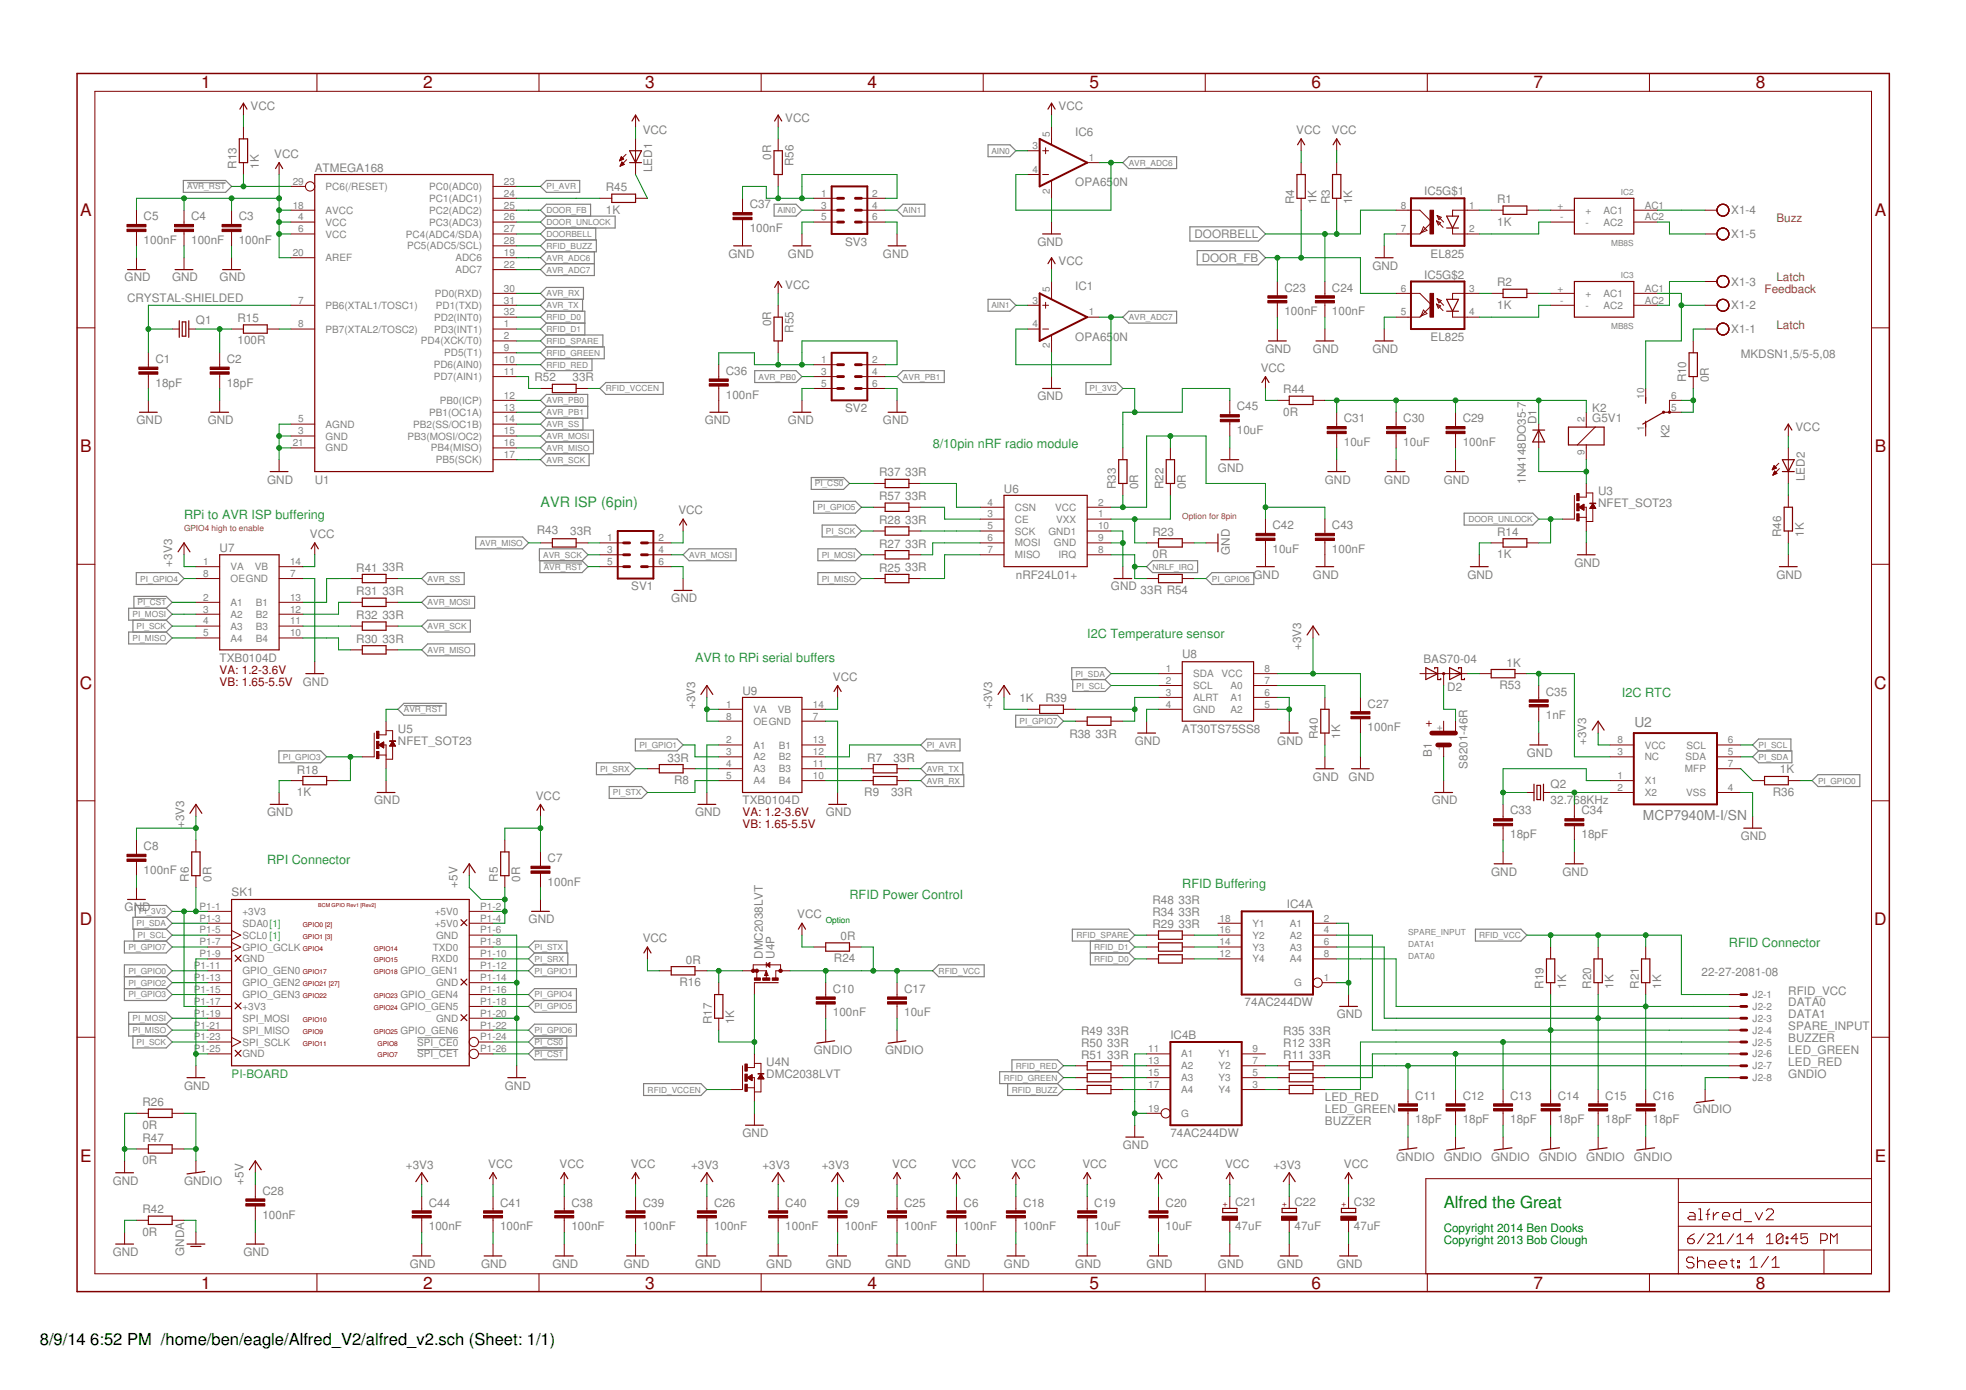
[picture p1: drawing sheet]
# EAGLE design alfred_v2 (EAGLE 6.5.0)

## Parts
B1  S8201-46R  [S8201-46R]
C1  18pF  C-EUC0603K  [C0603K]
C2  18pF  C-EUC0603K  [C0603K]
C3  100nF  C-EUC0603K  [C0603K]
C4  100nF  C-EUC0603K  [C0603K]
C5  100nF  C-EUC0603K  [C0603K]
C6  100nF  C-EUC0603K  [C0603K]
C7  100nF  C-EUC0603K  [C0603K]
C8  100nF  C-EUC0603K  [C0603K]
C9  100nF  C-EUC0603K  [C0603K]
C10  100nF  C-EUC0603K  [C0603K]
C11  18pF  C-EUC0603K  [C0603K]
C12  18pF  C-EUC0603K  [C0603K]
C13  18pF  C-EUC0603K  [C0603K]
C14  18pF  C-EUC0603K  [C0603K]
C15  18pF  C-EUC0603K  [C0603K]
C16  18pF  C-EUC0603K  [C0603K]
C17  10uF  C-EUC0805K  [C0805K]
C18  100nF  C-EUC0603K  [C0603K]
C19  10uF  C-EUC0805K  [C0805K]
C20  10uF  C-EUC0805K  [C0805K]
C21  47uF  CPOL-EUE2.5-7  [E2,5-7]
C22  47uF  CPOL-EUE2.5-7  [E2,5-7]
C23  100nF  C-EUC0603K  [C0603K]
C24  100nF  C-EUC0603K  [C0603K]
C25  100nF  C-EUC0603K  [C0603K]
C26  100nF  C-EUC0603K  [C0603K]
C27  100nF  C-EUC0603K  [C0603K]
C28  100nF  C-EUC0603K  [C0603K]
C29  100nF  C-EUC0603K  [C0603K]
C30  10uF  C-EUC0805K  [C0805K]
C31  10uF  C-EUC0805K  [C0805K]
C32  47uF  CPOL-EUE2.5-7  [E2,5-7]
C33  18pF  C-EUC0603K  [C0603K]
C34  18pF  C-EUC0603K  [C0603K]
C35  1nF  C-EUC0603K  [C0603K]
C36  100nF  C-EUC0603K  [C0603K]
C37  100nF  C-EUC0603K  [C0603K]
C38  100nF  C-EUC0603K  [C0603K]
C39  100nF  C-EUC0603K  [C0603K]
C40  100nF  C-EUC0603K  [C0603K]
C41  100nF  C-EUC0603K  [C0603K]
C42  10uF  C-EUC0805K  [C0805K]
C43  100nF  C-EUC0603K  [C0603K]
C44  100nF  C-EUC0603K  [C0603K]
C45  10uF  C-EUC0805K  [C0805K]
D1  1N4148DO35-7  [DO35-7]
D2  BAS70-04  [SOT23]
IC1  OPA650N  [SOT23-5]
IC2  MB8S  [MB8S]
IC3  MB8S  [MB8S]
IC4  74AC244DW  [SO20W]
IC5  EL825  [DIL08]
IC6  OPA650N  [SOT23-5]
J2  22-27-2081-08  [6410-08]
K2  G5V1  [G5V1]
LED1  LEDSML0805  [SML0805]
LED2  LEDSML0805  [SML0805]
Q1  CRYSTAL-SHIELDED  [SMX4]
Q2  32.768KHz  CRYSTALTC26H  [TC26H]
R1  1K  R-EU_R0603  [R0603]
R2  1K  R-EU_R0603  [R0603]
R3  1K  R-EU_R0603  [R0603]
R4  1K  R-EU_R0603  [R0603]
R5  0R  R-EU_R0603  [R0603]
R6  0R  R-EU_R0603  [R0603]
R7  33R  R-EU_R0603  [R0603]
R8  33R  R-EU_R0603  [R0603]
R9  33R  R-EU_R0603  [R0603]
R10  0R  R-EU_R0603  [R0603]
R11  33R  R-EU_R0603  [R0603]
R12  33R  R-EU_0204/5  [0204/5]
R13  1K  R-EU_R0603  [R0603]
R14  1K  R-EU_R0603  [R0603]
R15  100R  R-EU_R0603  [R0603]
R16  0R  R-EU_R0603  [R0603]
R17  1K  R-EU_R0603  [R0603]
R18  1K  R-EU_R0603  [R0603]
R19  1K  R-EU_0204/5  [0204/5]
R20  1K  R-EU_0204/5  [0204/5]
R21  1K  R-EU_0204/5  [0204/5]
R22  0R  R-EU_R0603  [R0603]
R23  0R  R-EU_R0603  [R0603]
R24  0R  R-EU_R0603  [R0603]
R25  33R  R-EU_R0603  [R0603]
R26  0R  R-EU_R0603  [R0603]
R27  33R  R-EU_R0603  [R0603]
R28  33R  R-EU_R0603  [R0603]
R29  33R  R-EU_0207/12  [0207/12]
R30  33R  R-EU_R0603  [R0603]
R31  33R  R-EU_R0603  [R0603]
R32  33R  R-EU_R0603  [R0603]
R33  0R  R-EU_R0603  [R0603]
R34  33R  R-EU_0207/12  [0207/12]
R35  33R  R-EU_0204/5  [0204/5]
R36  1K  R-EU_R0603  [R0603]
R37  33R  R-EU_R0603  [R0603]
R38  33R  R-EU_R0603  [R0603]
R39  1K  R-EU_R0603  [R0603]
R40  1K  R-EU_R0603  [R0603]
R41  33R  R-EU_R0603  [R0603]
R42  0R  R-EU_R0603  [R0603]
R43  33R  R-EU_R0603  [R0603]
R44  0R  R-EU_R0603  [R0603]
R45  1K  R-EU_R0603  [R0603]
R46  1K  R-EU_R0603  [R0603]
R47  0R  R-EU_R0603  [R0603]
R48  33R  R-EU_0207/12  [0207/12]
R49  33R  R-EU_0207/12  [0207/12]
R50  33R  R-EU_0207/12  [0207/12]
R51  33R  R-EU_0207/12  [0207/12]
R52  33R  R-EU_0207/12  [0207/12]
R53  1K  R-EU_R0603  [R0603]
R54  33R  R-EU_R0603  [R0603]
R55  0R  R-EU_R0603  [R0603]
R56  0R  R-EU_R0603  [R0603]
R57  33R  R-EU_R0603  [R0603]
SK1  PI-BOARD  [RASPBERRY-PI]
SV1  MA03-2  [MA03-2]
SV2  MA03-2  [MA03-2]
SV3  MA03-2  [MA03-2]
U1  ATMEGA168  [TQFP32-08]
U2  MCP7940M-I/SN  [SOIC127P600X175-8N]
U3  NFET_SOT23  [SOT23]
U4  DMC2038LVT  [TSOT26]
U5  NFET_SOT23  [SOT23]
U6  NRF24L01+CHINESE-10PIN  [CHINESE-10PIN]
U7  TXB0104D  [SO-14]
U8  AT30TS75SS8  [SOIC8]
U9  TXB0104D  [SO-14]
X1  MKDSN1,5/5-5,08  [MKDSN1,5/5-5,08]

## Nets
!AVR_RST: R13.1 SV1.5 U1.29(PC6(/RESET)) U5.3(D)
!NRLF_CE: R57.2 U6.3(CE)
!NRLF_CS: R37.2 U6.4(CSN)
!PI_CS0: R37.1 SK1.P1-24(!SPI_CE0)
!PI_CS1: SK1.P1-26(!SPI_CE1) U7.2(A1)
+3V3: C8.1 C9.1 C22.+ C26.1 C27.1 C40.1 C44.1 R6.2 R39.1 U2.8(VCC) U7.1(VA) U8.8(VCC) U9.1(VA) U9.8(OE)
+5V: C28.1 R5.1 SK1.P1-2(+5V0) SK1.P1-4(+5V0)
AIN0: IC6.3(+IN) SV3.3
AIN1: IC1.3(+IN) SV3.4
AVR_ADC6: IC6.1(OUT) IC6.4(-IN) U1.19(ADC6)
AVR_ADC7: IC1.1(OUT) IC1.4(-IN) U1.22(ADC7)
AVR_MISO: R30.2 R43.1 U1.16(PB4(MISO))
AVR_MOSI: R31.2 SV1.4 U1.15(PB3(MOSI/OC2))
AVR_PB0: SV2.3 U1.12(PB0(ICP))
AVR_PB1: SV2.4 U1.13(PB1(OC1A))
AVR_RX: R9.2 U1.30(PD0(RXD))
AVR_SCK: R32.2 SV1.3 U1.17(PB5(SCK))
AVR_SS: R41.2 U1.14(PB2(SS/OC1B))
AVR_TX: R7.2 U1.31(PD1(TXD))
BUZZER: C13.1 J2.5 R11.2
DATA0: C16.1 IC4.8(A:A4) J2.2 R21.1
DATA1: C15.1 IC4.6(A:A3) J2.3 R20.1
DOOR_FB: C23.1 IC5.6(COL) R4.1 U1.25(PC2(ADC2))
DOOR_UNLOCK: R14.2 U1.26(PC3(ADC3)) U3.1(G)
DOORBELL: C24.1 IC5.8(COL) R3.1 U1.27(PC4(ADC4/SDA))
GND: B1.- C1.2 C2.2 C3.2 C4.2 C5.2 C6.2 C7.2 C8.2 C9.2 C18.2 C19.2 C20.2 C21.- C22.- C23.2 C24.2 C25.2 C26.2 C27.2 C28.2 C29.2 C30.2 C31.2 C32.- C33.2 C34.2 C35.2 C36.2 C37.2 C38.2 C39.2 C40.2 C41.2 C42.2 C43.2 C44.2 C45.2 IC1.2(V-) IC4.1(A:G) IC4.2(A:A1) IC4.11(B:A1) IC4.19(B:G) IC5.5(EMIT) IC5.7(EMIT) IC6.2(V-) R14.1 R18.1 R23.2 R26.1 R40.1 R42.1 R46.1 R47.1 SK1.P1-6(GND) SK1.P1-9(GND) SK1.P1-14(GND) SK1.P1-20(GND) SK1.P1-25(GND) SV1.6 SV2.5 SV2.6 SV3.5 SV3.6 U1.3(GND) U1.5(AGND) U1.21(GND) U2.4(VSS) U3.2(S) U4.5(N:S) U5.2(S) U6.9(GND) U6.10(GND1) U7.7(GND) U8.4(GND) U8.5(A2) U8.6(A1) U9.2(A1) U9.7(GND)
GNDA: R42.2
GNDIO: C10.2 C11.2 C12.2 C13.2 C14.2 C15.2 C16.2 C17.2 J2.8 R26.2 R47.2
LED_GREEN: C12.1 J2.6 R12.2
LED_RED: C11.1 J2.7 R35.2
N$1: IC5.1(A) R1.1
N$2: IC2.- IC5.2(C)
N$3: IC2.+ R1.2
N$4: IC2.AC1 X1.4
N$5: IC2.AC2 X1.5
N$6: IC5.3(A) R2.1
N$7: IC3.+ R2.2
N$8: IC3.- IC5.4(C)
N$9: IC3.AC2 X1.3
N$10: R15.2 U1.8(PB7(XTAL2/TOSC2))
N$11: C1.1 Q1.3 U1.7(PB6(XTAL1/TOSC1))
N$12: C2.1 Q1.1 R15.1
N$13: IC3.AC1 K2.10(2:S) X1.2
N$14: R8.1 U9.4(A3)
N$15: R10.2 X1.1
N$16: D1.A K2.9 U3.3(D)
N$17: IC4.16(A:Y2) R48.2
N$18: K2.5(2:P) K2.6(2:P) R10.1
N$19: C35.1 R53.1 U2.3(NC)
N$20: D2.2(C2) R53.2
N$21: R43.2 SV1.1
N$22: R52.1 U1.11(PD7(AIN1))
N$23: B1.+1(+2) D2.3(C1A2)
N$24: IC4.14(A:Y3) R34.2
N$25: R30.1 U7.10(B4)
N$26: R36.2 U2.7(MFP)
N$27: R25.2 U6.7(MISO)
N$28: R38.2 R39.2 U8.3(ALRT)
N$29: R27.2 U6.6(MOSI)
N$30: R28.2 U6.5(SCK)
N$31: IC4.12(A:Y4) R29.2
N$32: IC4.17(B:A4) R51.2
N$33: R41.1 U7.13(B1)
N$35: C29.1 C30.1 C31.1 D1.C K2.2 R44.2
N$36: C33.1 Q2.1 U2.1(X1)
N$37: R45.1 U1.24(PC1(ADC1))
N$38: LED1.C R45.2
N$39: LED2.C R46.2
N$40: C34.1 Q2.2 U2.2(X2)
N$41: IC4.15(B:A3) R50.2
N$42: IC4.13(B:A2) R49.2
N$43: C36.1 R55.2 SV2.1 SV2.2
N$46: C37.1 R56.2 SV3.1 SV3.2
NRLF_IRQ: R54.2 U6.8(IRQ)
PI_3V3: C45.1 R6.1 R33.2 SK1.P1-1(+3V3) SK1.P1-17(+3V3)
PI_AVR: U1.23(PC0(ADC0)) U9.12(B2)
PI_GPIO0: R36.1 SK1.P1-11(GPIO_GEN0)
PI_GPIO1: SK1.P1-12(GPIO_GEN1) U9.3(A2)
PI_GPIO2: SK1.P1-13(GPIO_GEN2)
PI_GPIO3: R18.2 SK1.P1-15(GPIO_GEN3) U5.1(G)
PI_GPIO4: SK1.P1-16(GPIO_GEN4) U7.8(OE)
PI_GPIO5: R57.1 SK1.P1-18(GPIO_GEN5)
PI_GPIO6: R54.1 SK1.P1-22(GPIO_GEN6)
PI_GPIO7: R38.1 SK1.P1-7(GPIO_GCLK)
PI_MISO: R25.1 SK1.P1-21(SPI_MISO) U7.5(A4)
PI_MOSI: R27.1 SK1.P1-19(SPI_MOSI) U7.3(A2)
PI_SCK: R28.1 SK1.P1-23(SPI_SCLK) U7.4(A3)
PI_SCL: SK1.P1-5(SCL0) U2.6(SCL) U8.2(SCL)
PI_SDA: SK1.P1-3(SDA0) U2.5(SDA) U8.1(SDA)
PI_SRX: R8.2 SK1.P1-10(RXD0)
PI_STX: SK1.P1-8(TXD0) U9.5(A4)
R_BUZZER: IC4.3(B:Y4) R11.1
R_GREEN: IC4.5(B:Y3) R12.1
R_RED: IC4.7(B:Y2) R35.1
RF_VCC: C42.1 C43.1 R22.2 R33.1 U6.2(VCC)
RF_VXX: R22.1 R23.1 U6.1(VXX)
RFID_BUZZ: R51.1 U1.28(PC5(ADC5/SCL))
RFID_D0: R29.1 U1.32(PD2(INT0))
RFID_D1: R34.1 U1.1(PD3(INT1))
RFID_GREEN: R50.1 U1.9(PD5(T1))
RFID_RED: R49.1 U1.10(PD6(AIN0))
RFID_SPARE: R48.1 U1.2(PD4(XCK/T0))
RFID_SW: R17.1 U4.3(P:G) U4.6(N:D)
RFID_VCC: C10.1 C17.1 J2.1 R19.2 R20.2 R21.2 R24.1 U4.4(P:D)
RFID_VCCEN: R52.2 U4.1(N:G)
RFID_VCCSU: R16.1 R17.2 U4.2(P:S)
S_RX: R7.1 U9.11(B3)
S_RX1: R32.1 U7.11(B3)
S_TX: R9.1 U9.10(B4)
S_TX1: R31.1 U7.12(B2)
SPARE_INPUT: C14.1 IC4.4(A:A2) J2.4 R19.1
TMP_A0: R40.2 U8.7(A0)
VCC: C3.1 C4.1 C5.1 C6.1 C7.1 C18.1 C19.1 C20.1 C21.+ C25.1 C32.+ C38.1 C39.1 C41.1 IC1.5(V+) IC6.5(V+) LED1.A LED2.A R3.2 R4.2 R5.2 R13.2 R16.2 R24.2 R44.1 R55.1 R56.1 SV1.2 U1.4(VCC) U1.6(VCC) U1.18(AVCC) U1.20(AREF) U7.14(VB) U9.14(VB)
Unconnected: B1.+ D2.1(A1) IC4.9(B:Y1) IC4.18(A:Y1) K2.1(2:O) U9.13(B1)

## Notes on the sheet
- Buzz
- Latch
- Feedback
- Latch
- 8/10pin nRF radio module
- AVR ISP (6pin)
- RPi to AVR ISP buffering | Option for 8pin
- GPIO4 high to enable
- I2C Temperature sensor
- AVR to RPi serial buffers
- I2C RTC
- RPI Connector
- RFID Buffering
- RFID Power Control
- Option
- RFID Connector
- Alfred the Great
- Copyright 2014 Ben Dooks
- Copyright 2013 Bob Clough

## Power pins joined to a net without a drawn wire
GND: IC4.10(P:GND) Q1.2(GND) Q1.4(GND)
VCC: IC4.20(P:VCC)
